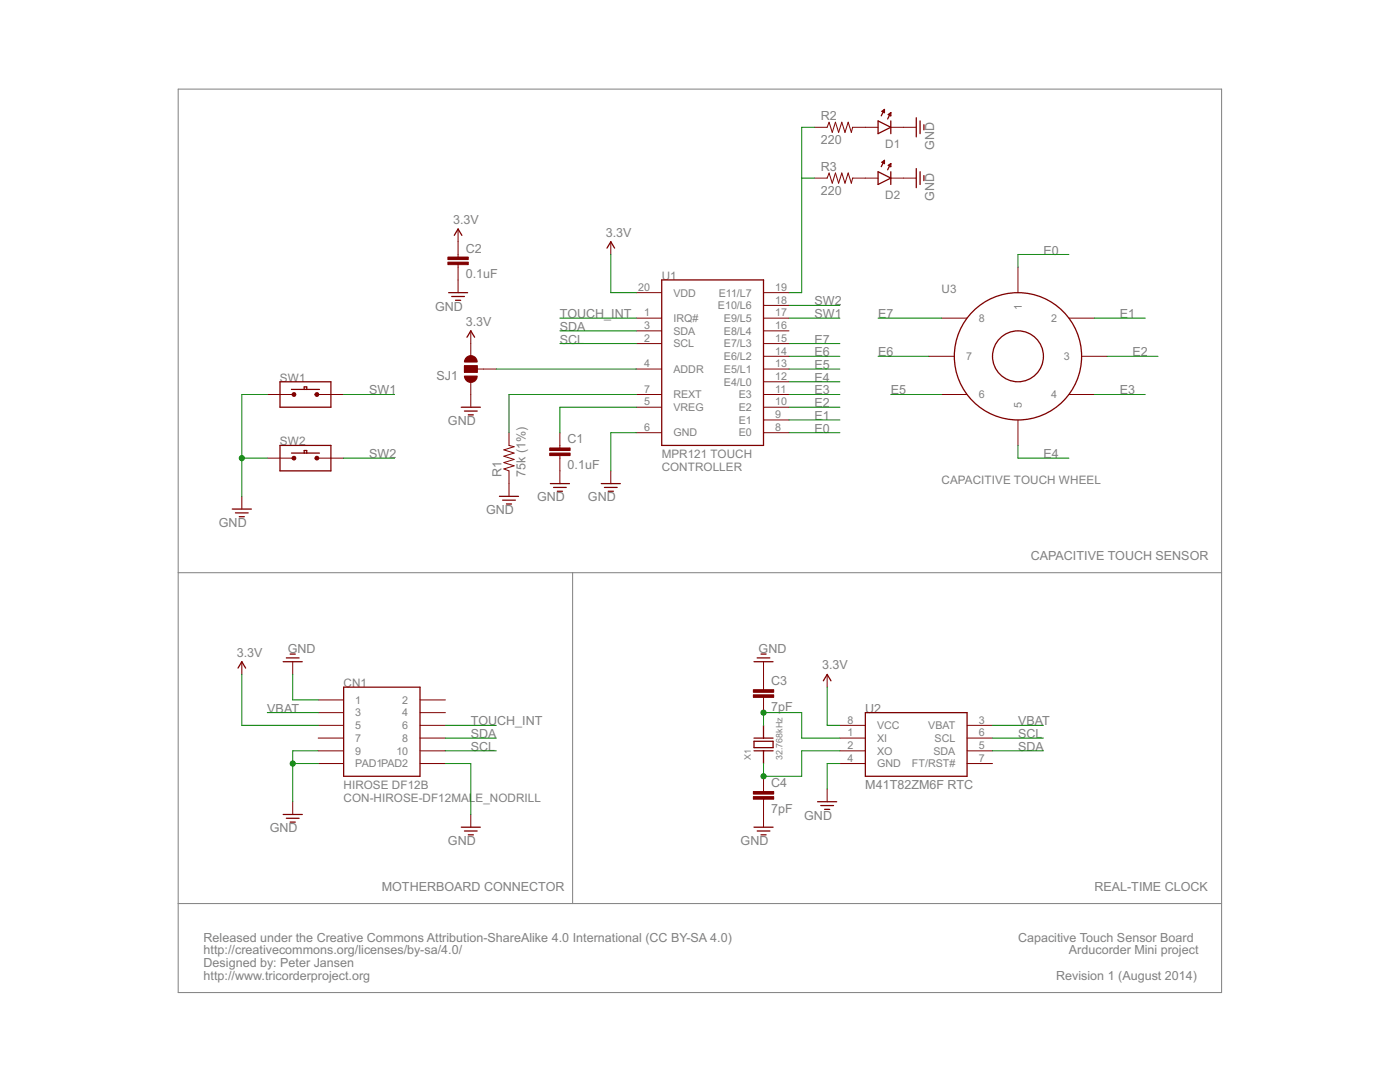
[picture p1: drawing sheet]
<?xml version="1.0" encoding="utf-8"?>
<!DOCTYPE eagle SYSTEM "eagle.dtd">
<!--
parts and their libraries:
SparkFun-Passives: Licensing: Creative Commons ShareAlike 4.0 International - https://creativecommons.org/licenses/by-sa/4.0
-->
<eagle version="6.5.0">
<drawing>
<settings>
<setting alwaysvectorfont="no"/>
<setting verticaltext="up"/>
</settings>
<grid distance="0.1" unitdist="inch" unit="inch" style="lines" multiple="1" display="no" altdistance="0.01" altunitdist="inch" altunit="inch"/>
<schematic xreflabel="%F%N/%S.%C%R" xrefpart="/%S.%C%R">
<libraries>
<library name="notes-arducorder-mini">
<symbols>
<symbol name="MPR121">
<pin name="VDD" x="-15.24" y="12.7" length="middle"/>
<pin name="GND" x="-15.24" y="-15.24" length="middle"/>
<pin name="VREG" x="-15.24" y="-10.16" length="middle"/>
<pin name="IRQ#" x="-15.24" y="7.62" length="middle"/>
<pin name="SDA" x="-15.24" y="5.08" length="middle"/>
<pin name="SCL" x="-15.24" y="2.54" length="middle"/>
<pin name="ADDR" x="-15.24" y="-2.54" length="middle"/>
<pin name="E0" x="15.24" y="-15.24" length="middle" rot="R180"/>
<pin name="E1" x="15.24" y="-12.7" length="middle" rot="R180"/>
<pin name="E2" x="15.24" y="-10.16" length="middle" rot="R180"/>
<pin name="E3" x="15.24" y="-7.62" length="middle" rot="R180"/>
<pin name="E4/L0" x="15.24" y="-5.08" length="middle" rot="R180"/>
<pin name="E5/L1" x="15.24" y="-2.54" length="middle" rot="R180"/>
<pin name="E6/L2" x="15.24" y="0" length="middle" rot="R180"/>
<pin name="E7/L3" x="15.24" y="2.54" length="middle" rot="R180"/>
<pin name="E8/L4" x="15.24" y="5.08" length="middle" rot="R180"/>
<pin name="E9/L5" x="15.24" y="7.62" length="middle" rot="R180"/>
<pin name="E10/L6" x="15.24" y="10.16" length="middle" rot="R180"/>
<pin name="E11/L7" x="15.24" y="12.7" length="middle" rot="R180"/>
<wire x1="-10.16" y1="15.24" x2="-10.16" y2="-17.78" width="0.254" layer="94"/>
<wire x1="-10.16" y1="-17.78" x2="10.16" y2="-17.78" width="0.254" layer="94"/>
<wire x1="10.16" y1="-17.78" x2="10.16" y2="15.24" width="0.254" layer="94"/>
<wire x1="10.16" y1="15.24" x2="-10.16" y2="15.24" width="0.254" layer="94"/>
<text x="-10.16" y="15.24" size="1.6764" layer="95">&gt;NAME</text>
<text x="-10.16" y="-20.32" size="1.6764" layer="97">MPR121 TOUCH </text>
<text x="-10.16" y="-22.86" size="1.6764" layer="97">CONTROLLER</text>
<pin name="REXT" x="-15.24" y="-7.62" length="middle"/>
</symbol>
<symbol name="CAPACITIVE-WHEEL-8">
<circle x="0" y="0" radius="12.7" width="0.254" layer="94"/>
<pin name="1" x="0" y="17.78" visible="pin" length="middle" rot="R270"/>
<pin name="3" x="17.78" y="0" visible="pin" length="middle" rot="R180"/>
<pin name="5" x="0" y="-17.78" visible="pin" length="middle" rot="R90"/>
<pin name="7" x="-17.78" y="0" visible="pin" length="middle"/>
<pin name="2" x="15.24" y="7.62" visible="pin" length="middle" rot="R180"/>
<pin name="4" x="15.24" y="-7.62" visible="pin" length="middle" rot="R180"/>
<pin name="6" x="-15.24" y="-7.62" visible="pin" length="middle"/>
<pin name="8" x="-15.24" y="7.62" visible="pin" length="middle"/>
<circle x="0" y="0" radius="5.08" width="0.254" layer="94"/>
<text x="-15.24" y="12.7" size="1.6764" layer="95">&gt;NAME</text>
<text x="-15.24" y="-25.4" size="1.6764" layer="95">CAPACITIVE TOUCH WHEEL</text>
</symbol>
<symbol name="SWITCH-NO">
<pin name="1A" x="-7.62" y="0" visible="off" length="middle"/>
<pin name="2A" x="7.62" y="0" visible="off" length="middle" rot="R180"/>
<wire x1="-5.08" y1="2.54" x2="-5.08" y2="-2.54" width="0.254" layer="94"/>
<wire x1="-5.08" y1="-2.54" x2="5.08" y2="-2.54" width="0.254" layer="94"/>
<wire x1="5.08" y1="-2.54" x2="5.08" y2="2.54" width="0.254" layer="94"/>
<wire x1="5.08" y1="2.54" x2="-5.08" y2="2.54" width="0.254" layer="94"/>
<circle x="-2.286" y="0" radius="0.254" width="0.254" layer="94"/>
<circle x="2.286" y="0" radius="0.254" width="0.254" layer="94"/>
<wire x1="-2.794" y1="1.016" x2="-0.254" y2="1.016" width="0.254" layer="94"/>
<wire x1="-0.254" y1="1.016" x2="0.254" y2="1.016" width="0.254" layer="94"/>
<wire x1="0.254" y1="1.016" x2="2.794" y2="1.016" width="0.254" layer="94"/>
<wire x1="-0.254" y1="1.016" x2="-0.254" y2="1.524" width="0.254" layer="94"/>
<wire x1="-0.254" y1="1.524" x2="0.254" y2="1.524" width="0.254" layer="94"/>
<wire x1="0.254" y1="1.524" x2="0.254" y2="1.016" width="0.254" layer="94"/>
<text x="-5.08" y="2.54" size="1.6764" layer="95">&gt;NAME</text>
</symbol>
<symbol name="CON-HIROSE-DF12">
<pin name="1" x="-12.7" y="5.08" visible="pin" length="middle"/>
<pin name="3" x="-12.7" y="2.54" visible="pin" length="middle"/>
<pin name="5" x="-12.7" y="0" visible="pin" length="middle"/>
<pin name="7" x="-12.7" y="-2.54" visible="pin" length="middle"/>
<pin name="9" x="-12.7" y="-5.08" visible="pin" length="middle"/>
<pin name="2" x="12.7" y="5.08" visible="pin" length="middle" rot="R180"/>
<pin name="4" x="12.7" y="2.54" visible="pin" length="middle" rot="R180"/>
<pin name="6" x="12.7" y="0" visible="pin" length="middle" rot="R180"/>
<pin name="8" x="12.7" y="-2.54" visible="pin" length="middle" rot="R180"/>
<pin name="10" x="12.7" y="-5.08" visible="pin" length="middle" rot="R180"/>
<wire x1="-7.62" y1="7.62" x2="-7.62" y2="-10.16" width="0.254" layer="94"/>
<wire x1="-7.62" y1="-10.16" x2="7.62" y2="-10.16" width="0.254" layer="94"/>
<wire x1="7.62" y1="-10.16" x2="7.62" y2="7.62" width="0.254" layer="94"/>
<wire x1="7.62" y1="7.62" x2="-7.62" y2="7.62" width="0.254" layer="94"/>
<text x="-7.62" y="7.62" size="1.6764" layer="95">&gt;NAME</text>
<text x="-7.62" y="-12.7" size="1.6764" layer="97">HIROSE DF12B</text>
<text x="-7.62" y="-15.24" size="1.6764" layer="97">&gt;VALUE</text>
<pin name="PAD1" x="-12.7" y="-7.62" visible="pin" length="middle"/>
<pin name="PAD2" x="12.7" y="-7.62" visible="pin" length="middle" rot="R180"/>
</symbol>
</symbols>
<devicesets>
<deviceset name="MPR121-TOUCH-CONTROLLER">
<gates>
<gate name="G$1" symbol="MPR121" x="0" y="0"/>
</gates>
<devices>
<device name="" package="QFN-3X3-20">
<connects>
<connect gate="G$1" pin="ADDR" pad="4"/>
<connect gate="G$1" pin="E0" pad="8"/>
<connect gate="G$1" pin="E1" pad="9"/>
<connect gate="G$1" pin="E10/L6" pad="18"/>
<connect gate="G$1" pin="E11/L7" pad="19"/>
<connect gate="G$1" pin="E2" pad="10"/>
<connect gate="G$1" pin="E3" pad="11"/>
<connect gate="G$1" pin="E4/L0" pad="12"/>
<connect gate="G$1" pin="E5/L1" pad="13"/>
<connect gate="G$1" pin="E6/L2" pad="14"/>
<connect gate="G$1" pin="E7/L3" pad="15"/>
<connect gate="G$1" pin="E8/L4" pad="16"/>
<connect gate="G$1" pin="E9/L5" pad="17"/>
<connect gate="G$1" pin="GND" pad="6"/>
<connect gate="G$1" pin="IRQ#" pad="1"/>
<connect gate="G$1" pin="REXT" pad="7"/>
<connect gate="G$1" pin="SCL" pad="2"/>
<connect gate="G$1" pin="SDA" pad="3"/>
<connect gate="G$1" pin="VDD" pad="20"/>
<connect gate="G$1" pin="VREG" pad="5"/>
</connects>
<technologies>
<technology name=""/>
</technologies>
</device>
</devices>
</deviceset>
<deviceset name="CAPACITIVE-WHEEL-8">
<gates>
<gate name="G$1" symbol="CAPACITIVE-WHEEL-8" x="0" y="0"/>
</gates>
<devices>
<device name="" package="CAPACITIVE-WHEEL-8">
<connects>
<connect gate="G$1" pin="1" pad="1"/>
<connect gate="G$1" pin="2" pad="2"/>
<connect gate="G$1" pin="3" pad="3"/>
<connect gate="G$1" pin="4" pad="4"/>
<connect gate="G$1" pin="5" pad="5"/>
<connect gate="G$1" pin="6" pad="6"/>
<connect gate="G$1" pin="7" pad="7"/>
<connect gate="G$1" pin="8" pad="8"/>
</connects>
<technologies>
<technology name=""/>
</technologies>
</device>
</devices>
</deviceset>
<deviceset name="SWITCH">
<gates>
<gate name="G$1" symbol="SWITCH-NO" x="0" y="0"/>
</gates>
<devices>
<device name="" package="KMT071">
<connects>
<connect gate="G$1" pin="1A" pad="1A"/>
<connect gate="G$1" pin="2A" pad="2A"/>
</connects>
<technologies>
<technology name=""/>
</technologies>
</device>
</devices>
</deviceset>
<deviceset name="CON-HIROSE-DF12">
<gates>
<gate name="G$1" symbol="CON-HIROSE-DF12" x="0" y="0"/>
</gates>
<devices>
<device name="FEMALE" package="DF12B(3.0)-10DP-0.5V(86)">
<connects>
<connect gate="G$1" pin="1" pad="1"/>
<connect gate="G$1" pin="10" pad="10"/>
<connect gate="G$1" pin="2" pad="2"/>
<connect gate="G$1" pin="3" pad="3"/>
<connect gate="G$1" pin="4" pad="4"/>
<connect gate="G$1" pin="5" pad="5"/>
<connect gate="G$1" pin="6" pad="6"/>
<connect gate="G$1" pin="7" pad="7"/>
<connect gate="G$1" pin="8" pad="8"/>
<connect gate="G$1" pin="9" pad="9"/>
<connect gate="G$1" pin="PAD1" pad="PAD1"/>
<connect gate="G$1" pin="PAD2" pad="PAD2"/>
</connects>
<technologies>
<technology name=""/>
</technologies>
</device>
<device name="MALE" package="DF12B(3.0)-10DS-0.5V(86)">
<connects>
<connect gate="G$1" pin="1" pad="1"/>
<connect gate="G$1" pin="10" pad="10"/>
<connect gate="G$1" pin="2" pad="2"/>
<connect gate="G$1" pin="3" pad="3"/>
<connect gate="G$1" pin="4" pad="4"/>
<connect gate="G$1" pin="5" pad="5"/>
<connect gate="G$1" pin="6" pad="6"/>
<connect gate="G$1" pin="7" pad="7"/>
<connect gate="G$1" pin="8" pad="8"/>
<connect gate="G$1" pin="9" pad="9"/>
<connect gate="G$1" pin="PAD1" pad="PAD1"/>
<connect gate="G$1" pin="PAD2" pad="PAD2"/>
</connects>
<technologies>
<technology name=""/>
</technologies>
</device>
<device name="MALE_NODRILL" package="DF12(3.0)-10DS-0.5V(86)">
<connects>
<connect gate="G$1" pin="1" pad="1"/>
<connect gate="G$1" pin="10" pad="10"/>
<connect gate="G$1" pin="2" pad="2"/>
<connect gate="G$1" pin="3" pad="3"/>
<connect gate="G$1" pin="4" pad="4"/>
<connect gate="G$1" pin="5" pad="5"/>
<connect gate="G$1" pin="6" pad="6"/>
<connect gate="G$1" pin="7" pad="7"/>
<connect gate="G$1" pin="8" pad="8"/>
<connect gate="G$1" pin="9" pad="9"/>
<connect gate="G$1" pin="PAD1" pad="PAD1"/>
<connect gate="G$1" pin="PAD2" pad="PAD2"/>
</connects>
<technologies>
<technology name=""/>
</technologies>
</device>
</devices>
</deviceset>
</devicesets>
</library>
<library name="notes_mark5a">
<symbols>
<symbol name="CAP">
<wire x1="0" y1="2.54" x2="0" y2="2.032" width="0.1524" layer="94"/>
<wire x1="0" y1="0" x2="0" y2="0.508" width="0.1524" layer="94"/>
<text x="1.524" y="2.921" size="1.778" layer="95">&gt;NAME</text>
<text x="1.524" y="-2.159" size="1.778" layer="96">&gt;VALUE</text>
<rectangle x1="-2.032" y1="0.508" x2="2.032" y2="1.016" layer="94"/>
<rectangle x1="-2.032" y1="1.524" x2="2.032" y2="2.032" layer="94"/>
<pin name="1" x="0" y="5.08" visible="off" length="short" direction="pas" swaplevel="1" rot="R270"/>
<pin name="2" x="0" y="-2.54" visible="off" length="short" direction="pas" swaplevel="1" rot="R90"/>
</symbol>
<symbol name="GND">
<wire x1="-1.905" y1="0" x2="1.905" y2="0" width="0.254" layer="94"/>
<wire x1="-1.27" y1="-0.762" x2="1.27" y2="-0.762" width="0.254" layer="94"/>
<wire x1="-0.508" y1="-1.524" x2="0.508" y2="-1.524" width="0.254" layer="94"/>
<text x="-4.572" y="-3.556" size="1.778" layer="96">&gt;VALUE</text>
<pin name="GND" x="0" y="2.54" visible="off" length="short" direction="sup" rot="R270"/>
</symbol>
<symbol name="3.3V">
<wire x1="0.762" y1="1.27" x2="0" y2="2.54" width="0.254" layer="94"/>
<wire x1="0" y1="2.54" x2="-0.762" y2="1.27" width="0.254" layer="94"/>
<text x="-1.016" y="3.556" size="1.778" layer="96">&gt;VALUE</text>
<pin name="3.3V" x="0" y="0" visible="off" length="short" direction="sup" rot="R90"/>
</symbol>
<symbol name="CRYSTAL">
<pin name="1" x="-5.08" y="0" visible="off" length="point"/>
<pin name="2" x="2.54" y="0" visible="off" length="point"/>
<wire x1="-5.08" y1="0" x2="-2.54" y2="0" width="0.254" layer="94"/>
<wire x1="2.54" y1="0" x2="0" y2="0" width="0.254" layer="94"/>
<wire x1="-1.905" y1="1.905" x2="-1.905" y2="-1.905" width="0.254" layer="94"/>
<wire x1="-1.905" y1="-1.905" x2="-0.635" y2="-1.905" width="0.254" layer="94"/>
<wire x1="-0.635" y1="-1.905" x2="-0.635" y2="1.905" width="0.254" layer="94"/>
<wire x1="-0.635" y1="1.905" x2="-1.905" y2="1.905" width="0.254" layer="94"/>
<wire x1="-2.54" y1="1.905" x2="-2.54" y2="0" width="0.254" layer="94"/>
<wire x1="-2.54" y1="0" x2="-2.54" y2="-1.905" width="0.254" layer="94"/>
<wire x1="0" y1="1.905" x2="0" y2="0" width="0.254" layer="94"/>
<wire x1="0" y1="0" x2="0" y2="-1.905" width="0.254" layer="94"/>
<text x="-4.445" y="2.54" size="1.27" layer="95">&gt;NAME</text>
<text x="-4.445" y="-3.81" size="1.27" layer="96">&gt;VALUE</text>
</symbol>
<symbol name="M41T82ZM6F">
<pin name="VCC" x="-15.24" y="5.08" length="middle"/>
<pin name="XI" x="-15.24" y="2.54" length="middle"/>
<pin name="XO" x="-15.24" y="0" length="middle"/>
<pin name="GND" x="-15.24" y="-2.54" length="middle"/>
<pin name="VBAT" x="15.24" y="5.08" length="middle" rot="R180"/>
<pin name="SCL" x="15.24" y="2.54" length="middle" rot="R180"/>
<pin name="SDA" x="15.24" y="0" length="middle" rot="R180"/>
<pin name="FT/RST#" x="15.24" y="-2.54" length="middle" rot="R180"/>
<wire x1="-10.16" y1="7.62" x2="-10.16" y2="-5.08" width="0.254" layer="94"/>
<wire x1="-10.16" y1="-5.08" x2="10.16" y2="-5.08" width="0.254" layer="94"/>
<wire x1="10.16" y1="-5.08" x2="10.16" y2="7.62" width="0.254" layer="94"/>
<wire x1="10.16" y1="7.62" x2="-10.16" y2="7.62" width="0.254" layer="94"/>
<text x="-10.16" y="7.62" size="1.778" layer="95">&gt;NAME</text>
<text x="-10.16" y="-7.62" size="1.778" layer="97">M41T82ZM6F RTC</text>
</symbol>
</symbols>
<devicesets>
<deviceset name="CAP" prefix="C" uservalue="yes">
<gates>
<gate name="G$1" symbol="CAP" x="0" y="0"/>
</gates>
<devices>
<device name="0603" package="0603">
<connects>
<connect gate="G$1" pin="1" pad="1"/>
<connect gate="G$1" pin="2" pad="2"/>
</connects>
<technologies>
<technology name=""/>
</technologies>
</device>
<device name="0402" package="C0402">
<connects>
<connect gate="G$1" pin="1" pad="1"/>
<connect gate="G$1" pin="2" pad="2"/>
</connects>
<technologies>
<technology name=""/>
</technologies>
</device>
<device name="0805" package="0805">
<connects>
<connect gate="G$1" pin="1" pad="1"/>
<connect gate="G$1" pin="2" pad="2"/>
</connects>
<technologies>
<technology name=""/>
</technologies>
</device>
</devices>
</deviceset>
<deviceset name="GND" prefix="GND">
<gates>
<gate name="1" symbol="GND" x="0" y="0"/>
</gates>
<devices>
<device name="">
<technologies>
<technology name=""/>
</technologies>
</device>
</devices>
</deviceset>
<deviceset name="3.3V" prefix="P+">
<gates>
<gate name="G$1" symbol="3.3V" x="0" y="0"/>
</gates>
<devices>
<device name="">
<technologies>
<technology name=""/>
</technologies>
</device>
</devices>
</deviceset>
<deviceset name="CRYSTAL">
<gates>
<gate name="G$1" symbol="CRYSTAL" x="0" y="0"/>
</gates>
<devices>
<device name="" package="CRYSTAL-9HT10">
<connects>
<connect gate="G$1" pin="1" pad="1"/>
<connect gate="G$1" pin="2" pad="2"/>
</connects>
<technologies>
<technology name=""/>
</technologies>
</device>
</devices>
</deviceset>
<deviceset name="M41T82ZM6F">
<gates>
<gate name="G$1" symbol="M41T82ZM6F" x="0" y="0"/>
</gates>
<devices>
<device name="" package="8-SOIC">
<connects>
<connect gate="G$1" pin="FT/RST#" pad="7"/>
<connect gate="G$1" pin="GND" pad="4"/>
<connect gate="G$1" pin="SCL" pad="6"/>
<connect gate="G$1" pin="SDA" pad="5"/>
<connect gate="G$1" pin="VBAT" pad="3"/>
<connect gate="G$1" pin="VCC" pad="8"/>
<connect gate="G$1" pin="XI" pad="1"/>
<connect gate="G$1" pin="XO" pad="2"/>
</connects>
<technologies>
<technology name=""/>
</technologies>
</device>
</devices>
</deviceset>
</devicesets>
</library>
<library name="notes_mark5a1">
<symbols>
<symbol name="0605-LED">
<pin name="ANODE" x="0" y="5.08" visible="off" length="short" rot="R270"/>
<pin name="CATHODE" x="0" y="-2.54" visible="off" length="short" rot="R90"/>
<wire x1="-1.27" y1="2.54" x2="1.27" y2="2.54" width="0.254" layer="94"/>
<wire x1="1.27" y1="2.54" x2="0" y2="0" width="0.254" layer="94"/>
<wire x1="0" y1="0" x2="-1.27" y2="2.54" width="0.254" layer="94"/>
<text x="-2.54" y="-1.905" size="1.6764" layer="95" rot="R90">&gt;NAME</text>
<wire x1="2.286" y1="1.905" x2="3.556" y2="1.27" width="0.254" layer="94"/>
<wire x1="1.651" y1="0.635" x2="2.921" y2="0" width="0.254" layer="94"/>
<wire x1="3.556" y1="1.27" x2="3.175" y2="1.778" width="0.254" layer="94"/>
<wire x1="3.175" y1="1.778" x2="2.921" y2="1.27" width="0.254" layer="94"/>
<wire x1="2.921" y1="1.27" x2="3.556" y2="1.27" width="0.254" layer="94"/>
<wire x1="2.921" y1="0" x2="2.54" y2="0.508" width="0.254" layer="94"/>
<wire x1="2.54" y1="0.508" x2="2.286" y2="0" width="0.254" layer="94"/>
<wire x1="2.286" y1="0" x2="2.921" y2="0" width="0.254" layer="94"/>
<wire x1="-1.27" y1="0" x2="1.27" y2="0" width="0.254" layer="94"/>
</symbol>
<symbol name="RESISTOR">
<wire x1="-2.54" y1="0" x2="-2.159" y2="1.016" width="0.1524" layer="94"/>
<wire x1="-2.159" y1="1.016" x2="-1.524" y2="-1.016" width="0.1524" layer="94"/>
<wire x1="-1.524" y1="-1.016" x2="-0.889" y2="1.016" width="0.1524" layer="94"/>
<wire x1="-0.889" y1="1.016" x2="-0.254" y2="-1.016" width="0.1524" layer="94"/>
<wire x1="-0.254" y1="-1.016" x2="0.381" y2="1.016" width="0.1524" layer="94"/>
<wire x1="0.381" y1="1.016" x2="1.016" y2="-1.016" width="0.1524" layer="94"/>
<wire x1="1.016" y1="-1.016" x2="1.651" y2="1.016" width="0.1524" layer="94"/>
<wire x1="1.651" y1="1.016" x2="2.286" y2="-1.016" width="0.1524" layer="94"/>
<wire x1="2.286" y1="-1.016" x2="2.54" y2="0" width="0.1524" layer="94"/>
<text x="-3.81" y="1.4986" size="1.778" layer="95">&gt;NAME</text>
<text x="-3.81" y="-3.302" size="1.778" layer="96">&gt;VALUE</text>
<pin name="2" x="5.08" y="0" visible="off" length="short" direction="pas" swaplevel="1" rot="R180"/>
<pin name="1" x="-5.08" y="0" visible="off" length="short" direction="pas" swaplevel="1"/>
</symbol>
</symbols>
<devicesets>
<deviceset name="0605-LED">
<gates>
<gate name="G$1" symbol="0605-LED" x="0" y="0"/>
</gates>
<devices>
<device name="" package="0603-LED">
<connects>
<connect gate="G$1" pin="ANODE" pad="ANODE"/>
<connect gate="G$1" pin="CATHODE" pad="CATHODE"/>
</connects>
<technologies>
<technology name=""/>
</technologies>
</device>
</devices>
</deviceset>
<deviceset name="RESISTOR" prefix="R" uservalue="yes">
<gates>
<gate name="G$1" symbol="RESISTOR" x="0" y="0"/>
</gates>
<devices>
<device name="0603" package="0603">
<connects>
<connect gate="G$1" pin="1" pad="1"/>
<connect gate="G$1" pin="2" pad="2"/>
</connects>
<technologies>
<technology name=""/>
</technologies>
</device>
<device name="0402" package="C0402">
<connects>
<connect gate="G$1" pin="1" pad="1"/>
<connect gate="G$1" pin="2" pad="2"/>
</connects>
<technologies>
<technology name=""/>
</technologies>
</device>
<device name="0805" package="0805">
<connects>
<connect gate="G$1" pin="1" pad="1"/>
<connect gate="G$1" pin="2" pad="2"/>
</connects>
<technologies>
<technology name=""/>
</technologies>
</device>
</devices>
</deviceset>
</devicesets>
</library>
<library name="SparkFun-Passives">
<symbols>
<symbol name="SJ_2">
<wire x1="-0.635" y1="-1.397" x2="0.635" y2="-1.397" width="1.27" layer="94" curve="180" cap="flat"/>
<wire x1="-0.635" y1="1.397" x2="0.635" y2="1.397" width="1.27" layer="94" curve="-180" cap="flat"/>
<wire x1="1.27" y1="-0.635" x2="-1.27" y2="-0.635" width="0.1524" layer="94"/>
<wire x1="-1.27" y1="-0.635" x2="-1.27" y2="0" width="0.1524" layer="94"/>
<wire x1="-1.27" y1="0" x2="-1.27" y2="0.635" width="0.1524" layer="94"/>
<wire x1="-1.27" y1="0.635" x2="1.27" y2="0.635" width="0.1524" layer="94"/>
<wire x1="1.27" y1="0.635" x2="1.27" y2="-0.635" width="0.1524" layer="94"/>
<wire x1="-2.54" y1="0" x2="-1.27" y2="0" width="0.1524" layer="94"/>
<text x="2.54" y="0.381" size="1.778" layer="95">&gt;NAME</text>
<text x="2.54" y="-1.905" size="1.778" layer="96">&gt;VALUE</text>
<rectangle x1="-1.27" y1="-0.635" x2="1.27" y2="0.635" layer="94"/>
<pin name="3" x="0" y="-5.08" visible="off" length="short" direction="pas" rot="R90"/>
<pin name="1" x="0" y="5.08" visible="off" length="short" direction="pas" rot="R270"/>
<pin name="2" x="-5.08" y="0" visible="off" length="short" direction="pas"/>
</symbol>
</symbols>
<devicesets>
<deviceset name="SOLDERJUMPER_2WAY" prefix="SJ" uservalue="yes">
<gates>
<gate name="G$1" symbol="SJ_2" x="0" y="0"/>
</gates>
<devices>
<device name="W" package="SJ_2W">
<connects>
<connect gate="G$1" pin="1" pad="1"/>
<connect gate="G$1" pin="2" pad="2"/>
<connect gate="G$1" pin="3" pad="3"/>
</connects>
<technologies>
<technology name=""/>
</technologies>
</device>
<device name="T" package="SJ_2">
<connects>
<connect gate="G$1" pin="1" pad="1"/>
<connect gate="G$1" pin="2" pad="2"/>
<connect gate="G$1" pin="3" pad="3"/>
</connects>
<technologies>
<technology name=""/>
</technologies>
</device>
<device name="S" package="SJ_3">
<connects>
<connect gate="G$1" pin="1" pad="1"/>
<connect gate="G$1" pin="2" pad="2"/>
<connect gate="G$1" pin="3" pad="3"/>
</connects>
<technologies>
<technology name=""/>
</technologies>
</device>
<device name="PASTE1&amp;2" package="SJ_3_PASTE1&amp;2">
<connects>
<connect gate="G$1" pin="1" pad="1"/>
<connect gate="G$1" pin="2" pad="2"/>
<connect gate="G$1" pin="3" pad="3"/>
</connects>
<technologies>
<technology name=""/>
</technologies>
</device>
<device name="PASTE2&amp;3" package="SJ_3_PASTE2&amp;3">
<connects>
<connect gate="G$1" pin="1" pad="1"/>
<connect gate="G$1" pin="2" pad="2"/>
<connect gate="G$1" pin="3" pad="3"/>
</connects>
<technologies>
<technology name=""/>
</technologies>
</device>
<device name="PASTE1&amp;2&amp;3" package="SJ_3_PASTE1&amp;2&amp;3">
<connects>
<connect gate="G$1" pin="1" pad="1"/>
<connect gate="G$1" pin="2" pad="2"/>
<connect gate="G$1" pin="3" pad="3"/>
</connects>
<technologies>
<technology name=""/>
</technologies>
</device>
</devices>
</deviceset>
</devicesets>
</library>
</libraries>
<attributes>
</attributes>
<variantdefs>
</variantdefs>
<classes>
<class number="0" name="default" width="0" drill="0">
</class>
</classes>
<parts>
<part name="U1" library="notes-arducorder-mini" deviceset="MPR121-TOUCH-CONTROLLER" device=""/>
<part name="U3" library="notes-arducorder-mini" deviceset="CAPACITIVE-WHEEL-8" device=""/>
<part name="SW2" library="notes-arducorder-mini" deviceset="SWITCH" device=""/>
<part name="SW1" library="notes-arducorder-mini" deviceset="SWITCH" device=""/>
<part name="D2" library="notes_mark5a1" deviceset="0605-LED" device=""/>
<part name="D1" library="notes_mark5a1" deviceset="0605-LED" device=""/>
<part name="P+1" library="notes_mark5a" deviceset="3.3V" device=""/>
<part name="GND1" library="notes_mark5a" deviceset="GND" device=""/>
<part name="R1" library="notes_mark5a1" deviceset="RESISTOR" device="0603" value="75k (1%)"/>
<part name="C1" library="notes_mark5a" deviceset="CAP" device="0603" value="0.1uF"/>
<part name="C2" library="notes_mark5a" deviceset="CAP" device="0603" value="0.1uF"/>
<part name="P+2" library="notes_mark5a" deviceset="3.3V" device=""/>
<part name="GND2" library="notes_mark5a" deviceset="GND" device=""/>
<part name="SJ1" library="SparkFun-Passives" deviceset="SOLDERJUMPER_2WAY" device="PASTE1&amp;2"/>
<part name="P+3" library="notes_mark5a" deviceset="3.3V" device=""/>
<part name="GND3" library="notes_mark5a" deviceset="GND" device=""/>
<part name="GND4" library="notes_mark5a" deviceset="GND" device=""/>
<part name="GND5" library="notes_mark5a" deviceset="GND" device=""/>
<part name="R2" library="notes_mark5a1" deviceset="RESISTOR" device="0603" value="220"/>
<part name="R3" library="notes_mark5a1" deviceset="RESISTOR" device="0603" value="220"/>
<part name="GND8" library="notes_mark5a" deviceset="GND" device=""/>
<part name="GND9" library="notes_mark5a" deviceset="GND" device=""/>
<part name="GND10" library="notes_mark5a" deviceset="GND" device=""/>
<part name="X1" library="notes_mark5a" deviceset="CRYSTAL" device="" value="32.768kHz"/>
<part name="U2" library="notes_mark5a" deviceset="M41T82ZM6F" device=""/>
<part name="C3" library="notes_mark5a" deviceset="CAP" device="0603" value="7pF"/>
<part name="C4" library="notes_mark5a" deviceset="CAP" device="0603" value="7pF"/>
<part name="GND11" library="notes_mark5a" deviceset="GND" device=""/>
<part name="GND12" library="notes_mark5a" deviceset="GND" device=""/>
<part name="GND13" library="notes_mark5a" deviceset="GND" device=""/>
<part name="P+5" library="notes_mark5a" deviceset="3.3V" device=""/>
<part name="CN1" library="notes-arducorder-mini" deviceset="CON-HIROSE-DF12" device="MALE_NODRILL"/>
<part name="GND14" library="notes_mark5a" deviceset="GND" device=""/>
<part name="GND15" library="notes_mark5a" deviceset="GND" device=""/>
<part name="GND16" library="notes_mark5a" deviceset="GND" device=""/>
<part name="P+6" library="notes_mark5a" deviceset="3.3V" device=""/>
</parts>
<sheets>
<sheet>
<plain>
<wire x1="-386.08" y1="55.88" x2="-386.08" y2="-40.64" width="0.1524" layer="97"/>
<wire x1="-386.08" y1="-40.64" x2="-386.08" y2="-106.68" width="0.1524" layer="97"/>
<wire x1="-386.08" y1="-106.68" x2="-307.34" y2="-106.68" width="0.1524" layer="97"/>
<wire x1="-307.34" y1="-106.68" x2="-177.8" y2="-106.68" width="0.1524" layer="97"/>
<wire x1="-177.8" y1="-106.68" x2="-177.8" y2="-40.64" width="0.1524" layer="97"/>
<wire x1="-177.8" y1="-40.64" x2="-177.8" y2="55.88" width="0.1524" layer="97"/>
<wire x1="-177.8" y1="55.88" x2="-386.08" y2="55.88" width="0.1524" layer="97"/>
<wire x1="-386.08" y1="-40.64" x2="-307.34" y2="-40.64" width="0.1524" layer="97"/>
<wire x1="-307.34" y1="-40.64" x2="-177.8" y2="-40.64" width="0.1524" layer="97"/>
<wire x1="-307.34" y1="-40.64" x2="-307.34" y2="-106.68" width="0.1524" layer="97"/>
<text x="-215.9" y="-38.1" size="1.778" layer="97">CAPACITIVE TOUCH SENSOR</text>
<text x="-203.2" y="-104.14" size="1.778" layer="97">REAL-TIME CLOCK</text>
<text x="-345.44" y="-104.14" size="1.778" layer="97">MOTHERBOARD CONNECTOR</text>
<text x="-381" y="-114.3" size="1.778" layer="97">Released under the Creative Commons Attribution-ShareAlike 4.0 International (CC BY-SA 4.0)</text>
<text x="-381" y="-116.84" size="1.778" layer="97">http://creativecommons.org/licenses/by-sa/4.0/</text>
<text x="-381" y="-119.38" size="1.778" layer="97">Designed by: Peter Jansen</text>
<text x="-381" y="-121.92" size="1.778" layer="97">http://www.tricorderproject.org </text>
<text x="-210.82" y="-121.92" size="1.778" layer="97">Revision 1 (August 2014)</text>
<text x="-208.28" y="-116.84" size="1.778" layer="97">Arducorder Mini project</text>
<text x="-218.44" y="-114.3" size="1.778" layer="97">Capacitive Touch Sensor Board</text>
<wire x1="-386.08" y1="-106.68" x2="-386.08" y2="-124.46" width="0.1524" layer="97"/>
<wire x1="-386.08" y1="-124.46" x2="-177.8" y2="-124.46" width="0.1524" layer="97"/>
<wire x1="-177.8" y1="-124.46" x2="-177.8" y2="-106.68" width="0.1524" layer="97"/>
</plain>
<instances>
<instance part="U1" gate="G$1" x="-279.4" y="2.54"/>
<instance part="U3" gate="G$1" x="-218.44" y="2.54"/>
<instance part="SW2" gate="G$1" x="-360.68" y="-17.78"/>
<instance part="SW1" gate="G$1" x="-360.68" y="-5.08"/>
<instance part="D2" gate="G$1" x="-243.84" y="38.1" rot="R90"/>
<instance part="D1" gate="G$1" x="-243.84" y="48.26" rot="R90"/>
<instance part="P+1" gate="G$1" x="-299.72" y="22.86"/>
<instance part="GND1" gate="1" x="-299.72" y="-22.86"/>
<instance part="R1" gate="G$1" x="-320.04" y="-17.78" rot="R90"/>
<instance part="C1" gate="G$1" x="-309.88" y="-17.78"/>
<instance part="C2" gate="G$1" x="-330.2" y="20.32"/>
<instance part="P+2" gate="G$1" x="-330.2" y="25.4"/>
<instance part="GND2" gate="1" x="-330.2" y="15.24"/>
<instance part="SJ1" gate="G$1" x="-327.66" y="0" rot="R180"/>
<instance part="P+3" gate="G$1" x="-327.66" y="5.08"/>
<instance part="GND3" gate="1" x="-327.66" y="-7.62"/>
<instance part="GND4" gate="1" x="-309.88" y="-22.86"/>
<instance part="GND5" gate="1" x="-320.04" y="-25.4"/>
<instance part="R2" gate="G$1" x="-254" y="48.26"/>
<instance part="R3" gate="G$1" x="-254" y="38.1"/>
<instance part="GND8" gate="1" x="-238.76" y="38.1" rot="R90"/>
<instance part="GND9" gate="1" x="-238.76" y="48.26" rot="R90"/>
<instance part="GND10" gate="1" x="-373.38" y="-27.94"/>
<instance part="X1" gate="G$1" x="-269.24" y="-73.66" rot="R90"/>
<instance part="U2" gate="G$1" x="-238.76" y="-76.2"/>
<instance part="C3" gate="G$1" x="-269.24" y="-66.04"/>
<instance part="C4" gate="G$1" x="-269.24" y="-86.36"/>
<instance part="GND11" gate="1" x="-269.24" y="-58.42" rot="R180"/>
<instance part="GND12" gate="1" x="-269.24" y="-91.44"/>
<instance part="GND13" gate="1" x="-256.54" y="-86.36"/>
<instance part="P+5" gate="G$1" x="-256.54" y="-63.5"/>
<instance part="CN1" gate="G$1" x="-345.44" y="-71.12"/>
<instance part="GND14" gate="1" x="-363.22" y="-88.9"/>
<instance part="GND15" gate="1" x="-327.66" y="-91.44"/>
<instance part="GND16" gate="1" x="-363.22" y="-58.42" rot="R180"/>
<instance part="P+6" gate="G$1" x="-373.38" y="-60.96"/>
</instances>
<busses>
</busses>
<nets>
<net name="GND" class="0">
<segment>
<pinref part="U1" gate="G$1" pin="GND"/>
<wire x1="-294.64" y1="-12.7" x2="-299.72" y2="-12.7" width="0.1524" layer="91"/>
<wire x1="-299.72" y1="-12.7" x2="-299.72" y2="-20.32" width="0.1524" layer="91"/>
<pinref part="GND1" gate="1" pin="GND"/>
</segment>
<segment>
<pinref part="C2" gate="G$1" pin="2"/>
<pinref part="GND2" gate="1" pin="GND"/>
</segment>
<segment>
<pinref part="SJ1" gate="G$1" pin="1"/>
<pinref part="GND3" gate="1" pin="GND"/>
</segment>
<segment>
<pinref part="C1" gate="G$1" pin="2"/>
<pinref part="GND4" gate="1" pin="GND"/>
</segment>
<segment>
<pinref part="R1" gate="G$1" pin="1"/>
<pinref part="GND5" gate="1" pin="GND"/>
</segment>
<segment>
<pinref part="D2" gate="G$1" pin="CATHODE"/>
<pinref part="GND8" gate="1" pin="GND"/>
</segment>
<segment>
<pinref part="D1" gate="G$1" pin="CATHODE"/>
<pinref part="GND9" gate="1" pin="GND"/>
</segment>
<segment>
<pinref part="SW1" gate="G$1" pin="1A"/>
<wire x1="-368.3" y1="-5.08" x2="-373.38" y2="-5.08" width="0.1524" layer="91"/>
<wire x1="-373.38" y1="-5.08" x2="-373.38" y2="-17.78" width="0.1524" layer="91"/>
<pinref part="SW2" gate="G$1" pin="1A"/>
<wire x1="-373.38" y1="-17.78" x2="-373.38" y2="-25.4" width="0.1524" layer="91"/>
<wire x1="-368.3" y1="-17.78" x2="-373.38" y2="-17.78" width="0.1524" layer="91"/>
<pinref part="GND10" gate="1" pin="GND"/>
<junction x="-373.38" y="-17.78"/>
</segment>
<segment>
<pinref part="C3" gate="G$1" pin="1"/>
<pinref part="GND11" gate="1" pin="GND"/>
</segment>
<segment>
<pinref part="C4" gate="G$1" pin="2"/>
<pinref part="GND12" gate="1" pin="GND"/>
</segment>
<segment>
<pinref part="U2" gate="G$1" pin="GND"/>
<wire x1="-254" y1="-78.74" x2="-256.54" y2="-78.74" width="0.1524" layer="91"/>
<pinref part="GND13" gate="1" pin="GND"/>
<wire x1="-256.54" y1="-78.74" x2="-256.54" y2="-83.82" width="0.1524" layer="91"/>
</segment>
<segment>
<pinref part="CN1" gate="G$1" pin="9"/>
<wire x1="-358.14" y1="-76.2" x2="-363.22" y2="-76.2" width="0.1524" layer="91"/>
<wire x1="-363.22" y1="-76.2" x2="-363.22" y2="-78.74" width="0.1524" layer="91"/>
<pinref part="GND14" gate="1" pin="GND"/>
<pinref part="CN1" gate="G$1" pin="PAD1"/>
<wire x1="-363.22" y1="-78.74" x2="-363.22" y2="-86.36" width="0.1524" layer="91"/>
<wire x1="-358.14" y1="-78.74" x2="-363.22" y2="-78.74" width="0.1524" layer="91"/>
<junction x="-363.22" y="-78.74"/>
</segment>
<segment>
<pinref part="CN1" gate="G$1" pin="PAD2"/>
<wire x1="-332.74" y1="-78.74" x2="-327.66" y2="-78.74" width="0.1524" layer="91"/>
<wire x1="-327.66" y1="-78.74" x2="-327.66" y2="-88.9" width="0.1524" layer="91"/>
<pinref part="GND15" gate="1" pin="GND"/>
</segment>
<segment>
<pinref part="CN1" gate="G$1" pin="1"/>
<wire x1="-358.14" y1="-66.04" x2="-363.22" y2="-66.04" width="0.1524" layer="91"/>
<wire x1="-363.22" y1="-66.04" x2="-363.22" y2="-60.96" width="0.1524" layer="91"/>
<pinref part="GND16" gate="1" pin="GND"/>
</segment>
</net>
<net name="3.3V" class="0">
<segment>
<pinref part="U1" gate="G$1" pin="VDD"/>
<wire x1="-294.64" y1="15.24" x2="-299.72" y2="15.24" width="0.1524" layer="91"/>
<wire x1="-299.72" y1="15.24" x2="-299.72" y2="22.86" width="0.1524" layer="91"/>
<pinref part="P+1" gate="G$1" pin="3.3V"/>
</segment>
<segment>
<pinref part="C2" gate="G$1" pin="1"/>
<pinref part="P+2" gate="G$1" pin="3.3V"/>
</segment>
<segment>
<pinref part="SJ1" gate="G$1" pin="3"/>
<pinref part="P+3" gate="G$1" pin="3.3V"/>
</segment>
<segment>
<pinref part="U2" gate="G$1" pin="VCC"/>
<wire x1="-254" y1="-71.12" x2="-256.54" y2="-71.12" width="0.1524" layer="91"/>
<wire x1="-256.54" y1="-71.12" x2="-256.54" y2="-63.5" width="0.1524" layer="91"/>
<pinref part="P+5" gate="G$1" pin="3.3V"/>
</segment>
<segment>
<pinref part="CN1" gate="G$1" pin="5"/>
<wire x1="-358.14" y1="-71.12" x2="-373.38" y2="-71.12" width="0.1524" layer="91"/>
<wire x1="-373.38" y1="-71.12" x2="-373.38" y2="-60.96" width="0.1524" layer="91"/>
<pinref part="P+6" gate="G$1" pin="3.3V"/>
</segment>
</net>
<net name="E0" class="0">
<segment>
<pinref part="U1" gate="G$1" pin="E0"/>
<wire x1="-264.16" y1="-12.7" x2="-254" y2="-12.7" width="0.1524" layer="91"/>
<label x="-259.08" y="-12.7" size="1.778" layer="95"/>
</segment>
<segment>
<pinref part="U3" gate="G$1" pin="1"/>
<wire x1="-218.44" y1="20.32" x2="-218.44" y2="22.86" width="0.1524" layer="91"/>
<wire x1="-218.44" y1="22.86" x2="-208.28" y2="22.86" width="0.1524" layer="91"/>
<label x="-213.36" y="22.86" size="1.778" layer="95"/>
</segment>
</net>
<net name="E1" class="0">
<segment>
<pinref part="U1" gate="G$1" pin="E1"/>
<wire x1="-264.16" y1="-10.16" x2="-254" y2="-10.16" width="0.1524" layer="91"/>
<label x="-259.08" y="-10.16" size="1.778" layer="95"/>
</segment>
<segment>
<pinref part="U3" gate="G$1" pin="2"/>
<wire x1="-203.2" y1="10.16" x2="-193.04" y2="10.16" width="0.1524" layer="91"/>
<label x="-198.12" y="10.16" size="1.778" layer="95"/>
</segment>
</net>
<net name="E2" class="0">
<segment>
<pinref part="U1" gate="G$1" pin="E2"/>
<wire x1="-264.16" y1="-7.62" x2="-254" y2="-7.62" width="0.1524" layer="91"/>
<label x="-259.08" y="-7.62" size="1.778" layer="95"/>
</segment>
<segment>
<pinref part="U3" gate="G$1" pin="3"/>
<wire x1="-200.66" y1="2.54" x2="-190.5" y2="2.54" width="0.1524" layer="91"/>
<label x="-195.58" y="2.54" size="1.778" layer="95"/>
</segment>
</net>
<net name="E3" class="0">
<segment>
<pinref part="U1" gate="G$1" pin="E3"/>
<wire x1="-264.16" y1="-5.08" x2="-254" y2="-5.08" width="0.1524" layer="91"/>
<label x="-259.08" y="-5.08" size="1.778" layer="95"/>
</segment>
<segment>
<pinref part="U3" gate="G$1" pin="4"/>
<wire x1="-203.2" y1="-5.08" x2="-193.04" y2="-5.08" width="0.1524" layer="91"/>
<label x="-198.12" y="-5.08" size="1.778" layer="95"/>
</segment>
</net>
<net name="E4" class="0">
<segment>
<pinref part="U1" gate="G$1" pin="E4/L0"/>
<wire x1="-264.16" y1="-2.54" x2="-254" y2="-2.54" width="0.1524" layer="91"/>
<label x="-259.08" y="-2.54" size="1.778" layer="95"/>
</segment>
<segment>
<pinref part="U3" gate="G$1" pin="5"/>
<wire x1="-218.44" y1="-17.78" x2="-218.44" y2="-15.24" width="0.1524" layer="91"/>
<wire x1="-218.44" y1="-17.78" x2="-208.28" y2="-17.78" width="0.1524" layer="91"/>
<label x="-213.36" y="-17.78" size="1.778" layer="95"/>
</segment>
</net>
<net name="E5" class="0">
<segment>
<pinref part="U1" gate="G$1" pin="E5/L1"/>
<wire x1="-264.16" y1="0" x2="-254" y2="0" width="0.1524" layer="91"/>
<label x="-259.08" y="0" size="1.778" layer="95"/>
</segment>
<segment>
<pinref part="U3" gate="G$1" pin="6"/>
<wire x1="-233.68" y1="-5.08" x2="-243.84" y2="-5.08" width="0.1524" layer="91"/>
<label x="-243.84" y="-5.08" size="1.778" layer="95"/>
</segment>
</net>
<net name="E6" class="0">
<segment>
<pinref part="U1" gate="G$1" pin="E6/L2"/>
<wire x1="-264.16" y1="2.54" x2="-254" y2="2.54" width="0.1524" layer="91"/>
<label x="-259.08" y="2.54" size="1.778" layer="95"/>
</segment>
<segment>
<pinref part="U3" gate="G$1" pin="7"/>
<wire x1="-236.22" y1="2.54" x2="-246.38" y2="2.54" width="0.1524" layer="91"/>
<label x="-246.38" y="2.54" size="1.778" layer="95"/>
</segment>
</net>
<net name="E7" class="0">
<segment>
<pinref part="U1" gate="G$1" pin="E7/L3"/>
<wire x1="-264.16" y1="5.08" x2="-254" y2="5.08" width="0.1524" layer="91"/>
<label x="-259.08" y="5.08" size="1.778" layer="95"/>
</segment>
<segment>
<pinref part="U3" gate="G$1" pin="8"/>
<wire x1="-233.68" y1="10.16" x2="-246.38" y2="10.16" width="0.1524" layer="91"/>
<label x="-246.38" y="10.16" size="1.778" layer="95"/>
</segment>
</net>
<net name="N$3" class="0">
<segment>
<pinref part="U1" gate="G$1" pin="VREG"/>
<wire x1="-294.64" y1="-7.62" x2="-309.88" y2="-7.62" width="0.1524" layer="91"/>
<pinref part="C1" gate="G$1" pin="1"/>
<wire x1="-309.88" y1="-7.62" x2="-309.88" y2="-12.7" width="0.1524" layer="91"/>
</segment>
</net>
<net name="N$4" class="0">
<segment>
<pinref part="U1" gate="G$1" pin="REXT"/>
<wire x1="-294.64" y1="-5.08" x2="-320.04" y2="-5.08" width="0.1524" layer="91"/>
<pinref part="R1" gate="G$1" pin="2"/>
<wire x1="-320.04" y1="-5.08" x2="-320.04" y2="-12.7" width="0.1524" layer="91"/>
</segment>
</net>
<net name="N$5" class="0">
<segment>
<pinref part="U1" gate="G$1" pin="ADDR"/>
<pinref part="SJ1" gate="G$1" pin="2"/>
<wire x1="-294.64" y1="0" x2="-322.58" y2="0" width="0.1524" layer="91"/>
</segment>
</net>
<net name="SCL" class="0">
<segment>
<pinref part="U1" gate="G$1" pin="SCL"/>
<wire x1="-294.64" y1="5.08" x2="-309.88" y2="5.08" width="0.1524" layer="91"/>
<label x="-309.88" y="5.08" size="1.778" layer="95"/>
</segment>
<segment>
<pinref part="U2" gate="G$1" pin="SCL"/>
<wire x1="-223.52" y1="-73.66" x2="-213.36" y2="-73.66" width="0.1524" layer="91"/>
<label x="-218.44" y="-73.66" size="1.778" layer="95"/>
</segment>
<segment>
<pinref part="CN1" gate="G$1" pin="10"/>
<wire x1="-332.74" y1="-76.2" x2="-322.58" y2="-76.2" width="0.1524" layer="91"/>
<label x="-327.66" y="-76.2" size="1.778" layer="95"/>
</segment>
</net>
<net name="SDA" class="0">
<segment>
<pinref part="U1" gate="G$1" pin="SDA"/>
<wire x1="-294.64" y1="7.62" x2="-309.88" y2="7.62" width="0.1524" layer="91"/>
<label x="-309.88" y="7.62" size="1.778" layer="95"/>
</segment>
<segment>
<pinref part="U2" gate="G$1" pin="SDA"/>
<wire x1="-223.52" y1="-76.2" x2="-213.36" y2="-76.2" width="0.1524" layer="91"/>
<label x="-218.44" y="-76.2" size="1.778" layer="95"/>
</segment>
<segment>
<pinref part="CN1" gate="G$1" pin="8"/>
<wire x1="-332.74" y1="-73.66" x2="-322.58" y2="-73.66" width="0.1524" layer="91"/>
<label x="-327.66" y="-73.66" size="1.778" layer="95"/>
</segment>
</net>
<net name="TOUCH_INT" class="0">
<segment>
<pinref part="U1" gate="G$1" pin="IRQ#"/>
<wire x1="-294.64" y1="10.16" x2="-309.88" y2="10.16" width="0.1524" layer="91"/>
<label x="-309.88" y="10.16" size="1.778" layer="95"/>
</segment>
<segment>
<pinref part="CN1" gate="G$1" pin="6"/>
<wire x1="-332.74" y1="-71.12" x2="-322.58" y2="-71.12" width="0.1524" layer="91"/>
<label x="-327.66" y="-71.12" size="1.778" layer="95"/>
</segment>
</net>
<net name="N$1" class="0">
<segment>
<pinref part="D1" gate="G$1" pin="ANODE"/>
<pinref part="R2" gate="G$1" pin="2"/>
</segment>
</net>
<net name="N$2" class="0">
<segment>
<pinref part="D2" gate="G$1" pin="ANODE"/>
<pinref part="R3" gate="G$1" pin="2"/>
</segment>
</net>
<net name="N$6" class="0">
<segment>
<pinref part="U1" gate="G$1" pin="E11/L7"/>
<wire x1="-264.16" y1="15.24" x2="-261.62" y2="15.24" width="0.1524" layer="91"/>
<wire x1="-261.62" y1="15.24" x2="-261.62" y2="38.1" width="0.1524" layer="91"/>
<pinref part="R2" gate="G$1" pin="1"/>
<wire x1="-261.62" y1="38.1" x2="-261.62" y2="48.26" width="0.1524" layer="91"/>
<wire x1="-261.62" y1="48.26" x2="-259.08" y2="48.26" width="0.1524" layer="91"/>
<pinref part="R3" gate="G$1" pin="1"/>
<wire x1="-259.08" y1="38.1" x2="-261.62" y2="38.1" width="0.1524" layer="91"/>
</segment>
</net>
<net name="SW1" class="0">
<segment>
<pinref part="SW1" gate="G$1" pin="2A"/>
<wire x1="-353.06" y1="-5.08" x2="-342.9" y2="-5.08" width="0.1524" layer="91"/>
<label x="-347.98" y="-5.08" size="1.778" layer="95"/>
</segment>
<segment>
<pinref part="U1" gate="G$1" pin="E9/L5"/>
<wire x1="-264.16" y1="10.16" x2="-254" y2="10.16" width="0.1524" layer="91"/>
<label x="-259.08" y="10.16" size="1.778" layer="95"/>
</segment>
</net>
<net name="SW2" class="0">
<segment>
<pinref part="SW2" gate="G$1" pin="2A"/>
<wire x1="-353.06" y1="-17.78" x2="-342.9" y2="-17.78" width="0.1524" layer="91"/>
<label x="-347.98" y="-17.78" size="1.778" layer="95"/>
</segment>
<segment>
<pinref part="U1" gate="G$1" pin="E10/L6"/>
<wire x1="-264.16" y1="12.7" x2="-254" y2="12.7" width="0.1524" layer="91"/>
<label x="-259.08" y="12.7" size="1.778" layer="95"/>
</segment>
</net>
<net name="N$7" class="0">
<segment>
<pinref part="C4" gate="G$1" pin="1"/>
<pinref part="X1" gate="G$1" pin="1"/>
<wire x1="-269.24" y1="-81.28" x2="-269.24" y2="-78.74" width="0.1524" layer="91"/>
<pinref part="U2" gate="G$1" pin="XO"/>
<wire x1="-254" y1="-76.2" x2="-261.62" y2="-76.2" width="0.1524" layer="91"/>
<wire x1="-261.62" y1="-76.2" x2="-261.62" y2="-81.28" width="0.1524" layer="91"/>
<wire x1="-261.62" y1="-81.28" x2="-269.24" y2="-81.28" width="0.1524" layer="91"/>
<junction x="-269.24" y="-81.28"/>
</segment>
</net>
<net name="N$8" class="0">
<segment>
<pinref part="X1" gate="G$1" pin="2"/>
<pinref part="C3" gate="G$1" pin="2"/>
<wire x1="-269.24" y1="-71.12" x2="-269.24" y2="-68.58" width="0.1524" layer="91"/>
<pinref part="U2" gate="G$1" pin="XI"/>
<wire x1="-254" y1="-73.66" x2="-261.62" y2="-73.66" width="0.1524" layer="91"/>
<wire x1="-261.62" y1="-73.66" x2="-261.62" y2="-68.58" width="0.1524" layer="91"/>
<wire x1="-261.62" y1="-68.58" x2="-269.24" y2="-68.58" width="0.1524" layer="91"/>
<junction x="-269.24" y="-68.58"/>
</segment>
</net>
<net name="VBAT" class="0">
<segment>
<pinref part="U2" gate="G$1" pin="VBAT"/>
<wire x1="-223.52" y1="-71.12" x2="-213.36" y2="-71.12" width="0.1524" layer="91"/>
<label x="-218.44" y="-71.12" size="1.778" layer="95"/>
</segment>
<segment>
<pinref part="CN1" gate="G$1" pin="3"/>
<wire x1="-358.14" y1="-68.58" x2="-368.3" y2="-68.58" width="0.1524" layer="91"/>
<label x="-368.3" y="-68.58" size="1.778" layer="95"/>
</segment>
</net>
</nets>
</sheet>
</sheets>
</schematic>
</drawing>
</eagle>
